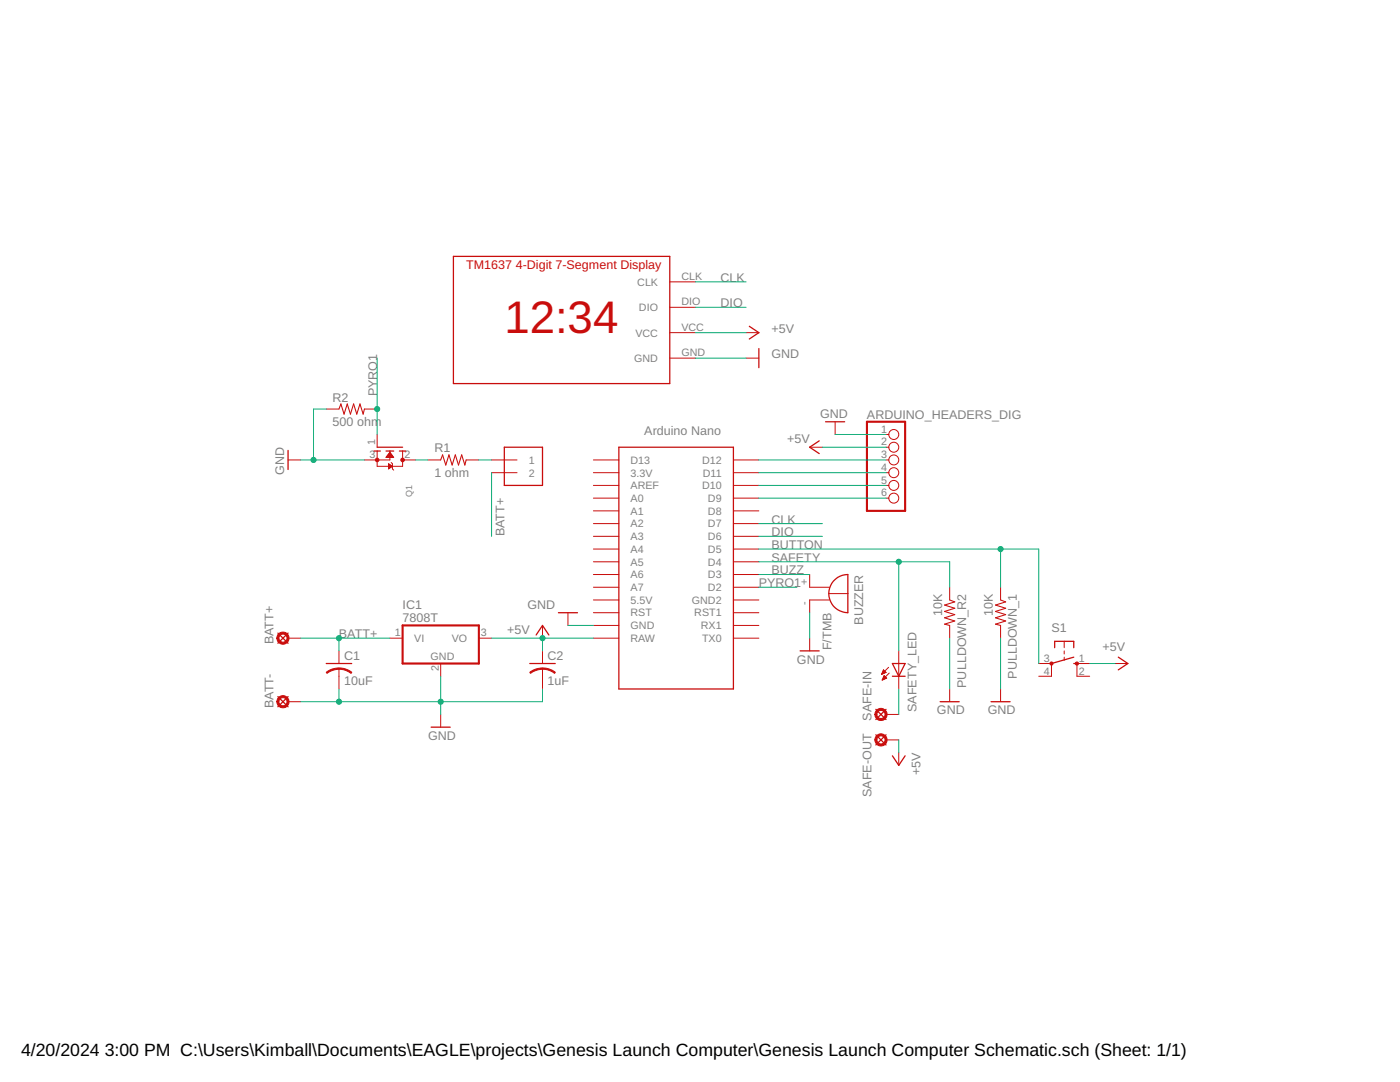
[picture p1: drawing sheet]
<svg xmlns="http://www.w3.org/2000/svg" width="279mm" height="216mm" viewBox="0 0 279 216" stroke-linecap="round" stroke-linejoin="round" font-family="sans-serif">
<g fill="none" stroke="#c90d0c" stroke-width=".2">
<path d="M133.7 56.2h5M133.7 61.3h5M133.7 66.4h5M133.7 71.5h5M148.9 66.4h2.5M148.9 71.5h2.5M57.5 91.8h2.5M65.1 81.6h2.5M72.7 81.6h2.6M75.3 86.7v2.5M75.3 90v3h5v-3M77.1 91.2h1.4"/>
<path d="M77.2 91.1h1.2M77.2 91h1.2M77.3 90.9h1M77.4 90.8h.8M77.5 90.6h.6M77.6 92.5l.7 .5-.7 .6M77.6 92.5v1.1M77.6 93.5h.1M77.6 93.4h.2M77.6 93.3h.4M77.6 93.2h.5M77.6 92.9h.5"/>
<path d="M77.6 92.8h.3M77.6 92.7h.2M77.6 92.6h.1M77.6 90.5h.4M77.7 90.4h.2M77.8 90.3h.1M77.8 90v1.8h-5.1M77.8 90.3l.8 1h-1.6zM78.1 92.3l.2 .2v1.1l.3 .2M80.3 91.8h2.6M85.4 91.8h2.5M93 91.8h2.6"/>
<path d="M98.1 94.3h5.1M98.1 91.8h5.1M118.4 94.3h5.1M118.4 96.9h5.1M118.4 99.4h5.1M118.4 91.8h5.1M146.4 94.3h5M146.4 96.9h5M146.4 99.4h5M146.4 91.8h5M161.6 89.2h2.5M166.7 84.2v2.5"/>
<path d="M176.8 94.3h.6M176.8 96.9h.6M176.8 99.4h.6M176.8 91.8h.6M176.8 86.7h.6M176.8 89.2h.6M118.4 119.7h5.1M118.4 117.2h5.1M118.4 114.6h5.1M118.4 112.1h5.1M118.4 109.6h5.1M118.4 107h5.1"/>
<path d="M118.4 104.5h5.1M118.4 101.9h5.1M146.4 119.7h5M146.4 117.2h5M146.4 114.6h5M146.4 112.1h5M146.4 109.6h5M146.4 107h5M146.4 104.5h5M146.4 101.9h5M161.6 114.6v2.6h3.9M165.4 118.4h3.8"/>
<path d="M165.5 119.7h-3.9v2.6M189.5 117.2v2.5M199.7 117.2v2.5M57.5 127.3h2.5M67.6 129.9v2.5M67.6 133.4v4.1M77.8 127.3h2.5M87.9 132.4v2.5M95.6 127.3h2.5M108.3 124.8v2.5M108.3 129.9v2.5M108.3 133.4v4.1"/>
<path d="M113.3 122.3v2.5M118.4 127.3h5.1M118.4 124.8h5.1M118.4 122.3h5.1M146.4 127.3h5M146.4 124.8h5M146.4 122.3h5M161.6 127.3v2.6M176 134.5h.1M176 134.4h.3M176.1 134.3h.5M176.1 134.2h.7"/>
<path d="M176.1 135.6h.2M176.1 135.5h.5M176.2 134h.5M176.2 133.9h.4M176.2 135.4h.6M176.3 135.3h.6M176.3 133.8h.2M176.3 133.7h.1M176.3 135.1h.5M176.4 135h.3M176.4 134.9h.1M176.4 134.8l.6 .5-.9 .4z"/>
<path d="M176.8 134.2l-.5-.5-.4 .9M176.8 134.2l-.9 .4M177.3 133.2l-1.4 1.4M177.5 134.3l-1.4 1.4M179.4 129.9v7.6M189.5 124.8v2.5M189.5 137.5v2.5M199.7 124.8v2.5M199.7 137.5v2.5M207.3 132.4h2.5v2.5h-2.5M212.4 128v1.2M212.4 129.9v.6"/>
<path d="M212.4 131.1v.7M217.5 132.4h-2.6v2.5h2.6M222.5 132.4h2.6M57.5 140h2.5M87.9 142.6v2.5M176.8 142.6h2.6M176.8 147.6h2.6M179.4 150.2v2.5"/>
<circle cx="178.4" cy="99.4" r=".99"/>
<circle cx="178.4" cy="94.3" r=".99"/>
<circle cx="178.4" cy="89.2" r=".99"/>
<circle cx="178.4" cy="91.8" r=".99"/>
<circle cx="178.4" cy="96.9" r=".99"/>
<circle cx="178.4" cy="86.7" r=".99"/>
</g>
<g fill="none" stroke="#c90d0c" stroke-width=".25">
<path d="M90.5 51.2h43.2v25.3h-43.2zM149.5 65.1l1.9 1.3-1.9 1.2M151.4 69.6v3.8M57.5 89.9v3.8M74.6 90h1.3M75.3 89.2h5M77 90h1.6M79.7 90h1.3M100.6 89.2h7.7v7.7h-7.7zM123.5 89.2h22.9v48.3h-22.9zM163.5 88l-1.9 1.2 1.9 1.3M164.8 84.2h3.8"/>
<path d="M166.3 116a3.8 3.8 0 0 1 2.9-1.4v7.7a3.8 3.8 0 0 1-3.4-2.3 3.8 3.8 0 0 1 .5-4zM55.5 139l2 2M55.5 126.3l2 2.1M57.5 139l-2 2M57.5 126.3l-2 2.1M65.1 132.4h5.1M105.7 132.4h5.1M107 126.7l1.3-1.9 1.2 1.9M111.4 122.3h3.9M159.7 129.9h3.8M178.1 132.4h2.5l-1.2 2.5zM178.1 134.9h2.5"/>
<path d="M210.5 129.2v-1.2h3.8v1.2M214.3 132.4h.6M214.3 131.1l-4.5 1.3M223.2 131.1l1.9 1.3-1.9 1.3M86 145.1h3.9M174.8 141.5l2 2.1M174.8 146.6l2 2.1M176.8 141.5l-2 2.1M176.8 146.6l-2 2.1M178.1 150.8l1.3 1.9 1.2-1.9M187.6 140h3.8M197.8 140h3.8"/>
</g>
<path d="M67.6 81.6l.4-1 .7 2 .6-2 .6 2 .7-2 .6 2 .6-2 .7 2 .2-1M87.9 91.8l.4-1 .7 2 .6-2 .6 2 .7-2 .6 2 .6-2 .7 2 .2-1M189.5 119.7l1 .4-2 .6 2 .7-2 .6 2 .6-2 .7 2 .6-2 .6 1 .3M199.7 119.7l1 .4-2 .6 2 .7-2 .6 2 .6-2 .7 2 .6-2 .6 1 .3" fill="none" stroke="#c90d0c" stroke-width=".21"/>
<path d="M173 84.2h7.6v17.7h-7.6zM80.3 124.8h15.3v7.6h-15.3z" fill="none" stroke="#c90d0c" stroke-width=".42"/>
<g fill="#c90d0c" stroke="#c90d0c" stroke-width=".2">
<path d="M55.7 139.1a1.22 1.22 0 0 1 1.9 .4 1.22 1.22 0 0 1-.9 1.7 1.22 1.22 0 0 1-1.5-1.2h.4a.82 .82 0 0 1 1.2-.8 .82 .82 0 0 1 .2 1.4 .82 .82 0 0 1-1.3-.3l-.1-.3h-.4l.2-.6z" fill-rule="evenodd"/>
<path d="M55.7 126.4a1.22 1.22 0 0 1 1.9 .4 1.22 1.22 0 0 1-.8 1.7 1.22 1.22 0 0 1-1.6-1.2h.4a.82 .82 0 0 1 1.2-.8 .82 .82 0 0 1 .2 1.4 .82 .82 0 0 1-1.3-.3l-.1-.3h-.4l.2-.6z" fill-rule="evenodd"/>
<path d="M67.6 133.3l1.4 .2 1.2 .7-.1 .2-1.4-.7-1.1-.2z" fill-rule="evenodd"/>
<path d="M65.1 134.2l1.2-.7 1.3-.2v.2l-1 .2-1.3 .7z" fill-rule="evenodd"/>
<path d="M108.3 133.3l1.3 .2 1.2 .7-.1 .2-1.4-.7-1-.2z" fill-rule="evenodd"/>
<path d="M105.7 134.2l1.2-.7 1.4-.2v.2l-1 .2-1.4 .7z" fill-rule="evenodd"/>
<path d="M175 141.6a1.22 1.22 0 0 1 1.9 .4 1.22 1.22 0 0 1-.8 1.8 1.22 1.22 0 0 1-1.5-1.2h.4a.82 .82 0 0 1 1.2-.7 .82 .82 0 0 1 .1 1.3 .82 .82 0 0 1-1.3-.4v-.2h-.4v-.4z" fill-rule="evenodd"/>
<path d="M175 146.7a1.22 1.22 0 0 1 1.9 .4 1.22 1.22 0 0 1-.8 1.7 1.22 1.22 0 0 1-1.5-1.2h.4a.82 .82 0 0 1 1.2-.6 .82 .82 0 0 1 .1 1.3 .82 .82 0 0 1-1.3-.4v-.3h-.4v-.3z" fill-rule="evenodd"/>
<circle cx="209.8" cy="132.4" r=".33"/>
<circle cx="214.9" cy="132.4" r=".33"/>
<circle cx="75.3" cy="91.8" r=".36"/>
<circle cx="80.3" cy="91.8" r=".36"/>
</g>
<g fill="none" stroke="#0dab76" stroke-width=".2">
<path d="M138.7 56.2h10.2M75.3 71.5v15.2M138.7 71.5h10.2M138.7 66.4h10.2M138.7 61.3h10.2M60 91.8h12.7M65.1 81.6h-2.5v10.2M82.9 91.8h2.5M95.6 91.8h2.5M98.1 94.3v12.7M151.4 91.8h25.4M151.4 99.4h25.4"/>
<path d="M151.4 96.9h25.4M151.4 94.3h25.4M164.1 89.2h12.7M166.7 86.7h10.1M151.4 112.1h38.1v5.1M151.4 107h12.7M151.4 104.5h12.7M151.4 109.6h55.9v22.8M151.4 114.6h10.2M151.4 117.2h7.6M179.4 112.1v17.8M199.7 109.6v7.6"/>
<path d="M60 127.3h17.8M67.6 127.3v2.6M67.6 137.5v2.5M87.9 134.9v7.7M98.1 127.3h20.3M108.3 137.5v2.5h-48.3M108.3 127.3v2.6M113.3 124.8h5.1M161.6 122.3v5M179.4 137.5v5.1M189.5 127.3v10.2M199.7 127.3v10.2"/>
<path d="M217.5 132.4h5M179.4 147.6v2.6"/>
</g>
<g fill="#0dab76" stroke="#0dab76" stroke-width=".2">
<circle cx="87.9" cy="140" r=".51"/>
<circle cx="67.6" cy="140" r=".51"/>
<circle cx="62.6" cy="91.8" r=".51"/>
<circle cx="108.3" cy="127.3" r=".51"/>
<circle cx="199.7" cy="109.6" r=".51"/>
<circle cx="179.4" cy="112.1" r=".51"/>
<circle cx="67.6" cy="127.3" r=".51"/>
<circle cx="75.3" cy="81.6" r=".51"/>
</g>
<text font-size="9.1" fill="#c90d0c" x="100.7" y="66.4">12:34</text>
<g font-size="3.5">
<text x="4.2" y="210.7">4/20/2024</text>
<text x="20.9" y="210.7">3:00 PM C:\Users\Kimball\Documents\EAGLE\projects\Genesis Launch Computer\Genesis Launch Computer Schematic.sch (Sheet: 1/1)</text>
</g>
<g font-size="2.5" fill="#c90d0c">
<text x="93" y="53.7">TM1637</text>
<text x="102.9" y="53.7">4-Digit 7-Segment Display</text>
</g>
<g font-size="2.5" fill="#808080">
<text x="143.8" y="56.2">CLK</text>
<text x="143.8" y="61.3">DIO</text>
<text x="154" y="71.5">GND</text>
<text x="154" y="66.4">+5V</text>
<text x="66.4" y="80.1">R2</text>
<text x="75.3" y="79.1" transform="rotate(-90 75.3 79.1)">PYRO1</text>
<text x="163.7" y="83.4">GND</text>
<text x="173" y="83.5">ARDUINO_HEADERS_DIG</text>
<text x="66.4" y="84.9">500 ohm</text>
<text x="128.6" y="86.7">Arduino Nano</text>
<text x="157.1" y="88.5">+5V</text>
<text x="56.7" y="94.8" transform="rotate(-90 56.7 94.8)">GND</text>
<text x="86.7" y="95.1">1 ohm</text>
<text x="86.7" y="90.3">R1</text>
<text x="100.7" y="107" transform="rotate(-90 100.7 107)">BATT+</text>
<text x="154" y="107">DIO</text>
<text x="154" y="104.5">CLK</text>
<text x="154" y="109.6">BUTTON</text>
<text x="154" y="112.1">SAFETY</text>
<text x="151.4" y="117.2">PYRO1</text>
<text x="154" y="114.6">BUZZ</text>
<text x="80.3" y="124.2">7808T</text>
<text x="80.3" y="121.6">IC1</text>
<text x="105.3" y="121.5">GND</text>
<text x="172.3" y="124.6" transform="rotate(-90 172.3 124.6)">BUZZER</text>
<text x="188" y="122.9" transform="rotate(-90 188 122.9)">10K</text>
<text x="198.2" y="122.9" transform="rotate(-90 198.2 122.9)">10K</text>
<text x="54.6" y="128.6" transform="rotate(-90 54.6 128.6)">BATT+</text>
<text x="67.6" y="127.3">BATT+</text>
<text x="68.7" y="131.8">C1</text>
<text x="101.2" y="126.6">+5V</text>
<text x="109.3" y="131.8">C2</text>
<text x="165.9" y="129.8" transform="rotate(-90 165.9 129.8)">F/TMB</text>
<text x="209.8" y="126.1">S1</text>
<text x="220" y="129.9">+5V</text>
<text x="68.7" y="136.6">10uF</text>
<text x="109.3" y="136.6">1uF</text>
<text x="159.1" y="132.4">GND</text>
<text x="192.8" y="137.3" transform="rotate(-90 192.8 137.3)">PULLDOWN_R2</text>
<text x="203" y="135.5" transform="rotate(-90 203 135.5)">PULLDOWN_1</text>
<text x="54.6" y="141.3" transform="rotate(-90 54.6 141.3)">BATT-</text>
<text x="173.9" y="143.8" transform="rotate(-90 173.9 143.8)">SAFE-IN</text>
<text x="182.9" y="142.1" transform="rotate(-90 182.9 142.1)">SAFETY_LED</text>
<text x="187" y="142.6">GND</text>
<text x="197.1" y="142.6">GND</text>
<text x="85.4" y="147.6">GND</text>
<text x="183.7" y="154.7" transform="rotate(-90 183.7 154.7)">+5V</text>
<text x="173.9" y="159" transform="rotate(-90 173.9 159)">SAFE-OUT</text>
</g>
<g font-size="2.1" fill="#808080">
<text x="127.2" y="57">CLK</text>
<text x="136" y="55.9">CLK</text>
<text x="127.5" y="62.1">DIO</text>
<text x="136" y="61">DIO</text>
<text x="126.8" y="67.2">VCC</text>
<text x="136" y="66">VCC</text>
<text x="136" y="71.1">GND</text>
<text x="126.6" y="72.2">GND</text>
<text x="74.9" y="88.9" transform="rotate(-90 74.9 88.9)">1</text>
<text x="175.8" y="86.3">1</text>
<text x="175.8" y="88.9">2</text>
<text x="73.7" y="91.4">3</text>
<text x="80.7" y="91.4">2</text>
<text x="105.5" y="92.5">1</text>
<text x="105.5" y="95.1">2</text>
<text x="125.8" y="95.1">3.3V</text>
<text x="125.8" y="92.5">D13</text>
<text x="140.1" y="92.5">D12</text>
<text x="140.3" y="95.1">D11</text>
<text x="175.8" y="91.4">3</text>
<text x="175.8" y="94">4</text>
<text x="125.8" y="97.6">AREF</text>
<text x="125.8" y="100.2">A0</text>
<text x="140.1" y="97.6">D10</text>
<text x="141.3" y="100.2">D9</text>
<text x="175.8" y="96.5">5</text>
<text x="175.8" y="99">6</text>
<text x="125.8" y="107.8">A3</text>
<text x="125.8" y="105.2">A2</text>
<text x="125.8" y="102.7">A1</text>
<text x="141.3" y="107.8">D6</text>
<text x="141.3" y="105.2">D7</text>
<text x="141.3" y="102.7">D8</text>
<text x="125.8" y="112.9">A5</text>
<text x="125.8" y="110.3">A4</text>
<text x="141.3" y="112.9">D4</text>
<text x="141.3" y="110.3">D5</text>
<text x="125.8" y="117.9">A7</text>
<text x="125.8" y="115.4">A6</text>
<text x="141.3" y="117.9">D2</text>
<text x="141.3" y="115.4">D3</text>
<text x="161.2" y="116.8" transform="rotate(-90 161.2 116.8)">+</text>
<text x="125.8" y="125.6">GND</text>
<text x="125.8" y="123">RST</text>
<text x="125.8" y="120.5">5.5V</text>
<text x="138.1" y="120.5">GND2</text>
<text x="138.6" y="123">RST1</text>
<text x="139.9" y="125.6">RX1</text>
<text x="161.2" y="120.8" transform="rotate(-90 161.2 120.8)">-</text>
<text x="78.8" y="127">1</text>
<text x="82.7" y="128.1">VI</text>
<text x="85.9" y="131.6">GND</text>
<text x="90.1" y="128.1">VO</text>
<text x="95.9" y="127">3</text>
<text x="125.8" y="128.1">RAW</text>
<text x="140.1" y="128.1">TX0</text>
<text x="87.6" y="133.9" transform="rotate(-90 87.6 133.9)">2</text>
<text x="208.3" y="132.1">3</text>
<text x="208.3" y="134.6">4</text>
<text x="215.3" y="132.1">1</text>
<text x="215.3" y="134.6">2</text>
</g>
<text font-size="1.8" fill="#808080" x="82.2" y="99.2" transform="rotate(-90 82.2 99.2)">Q1</text>
</svg>
